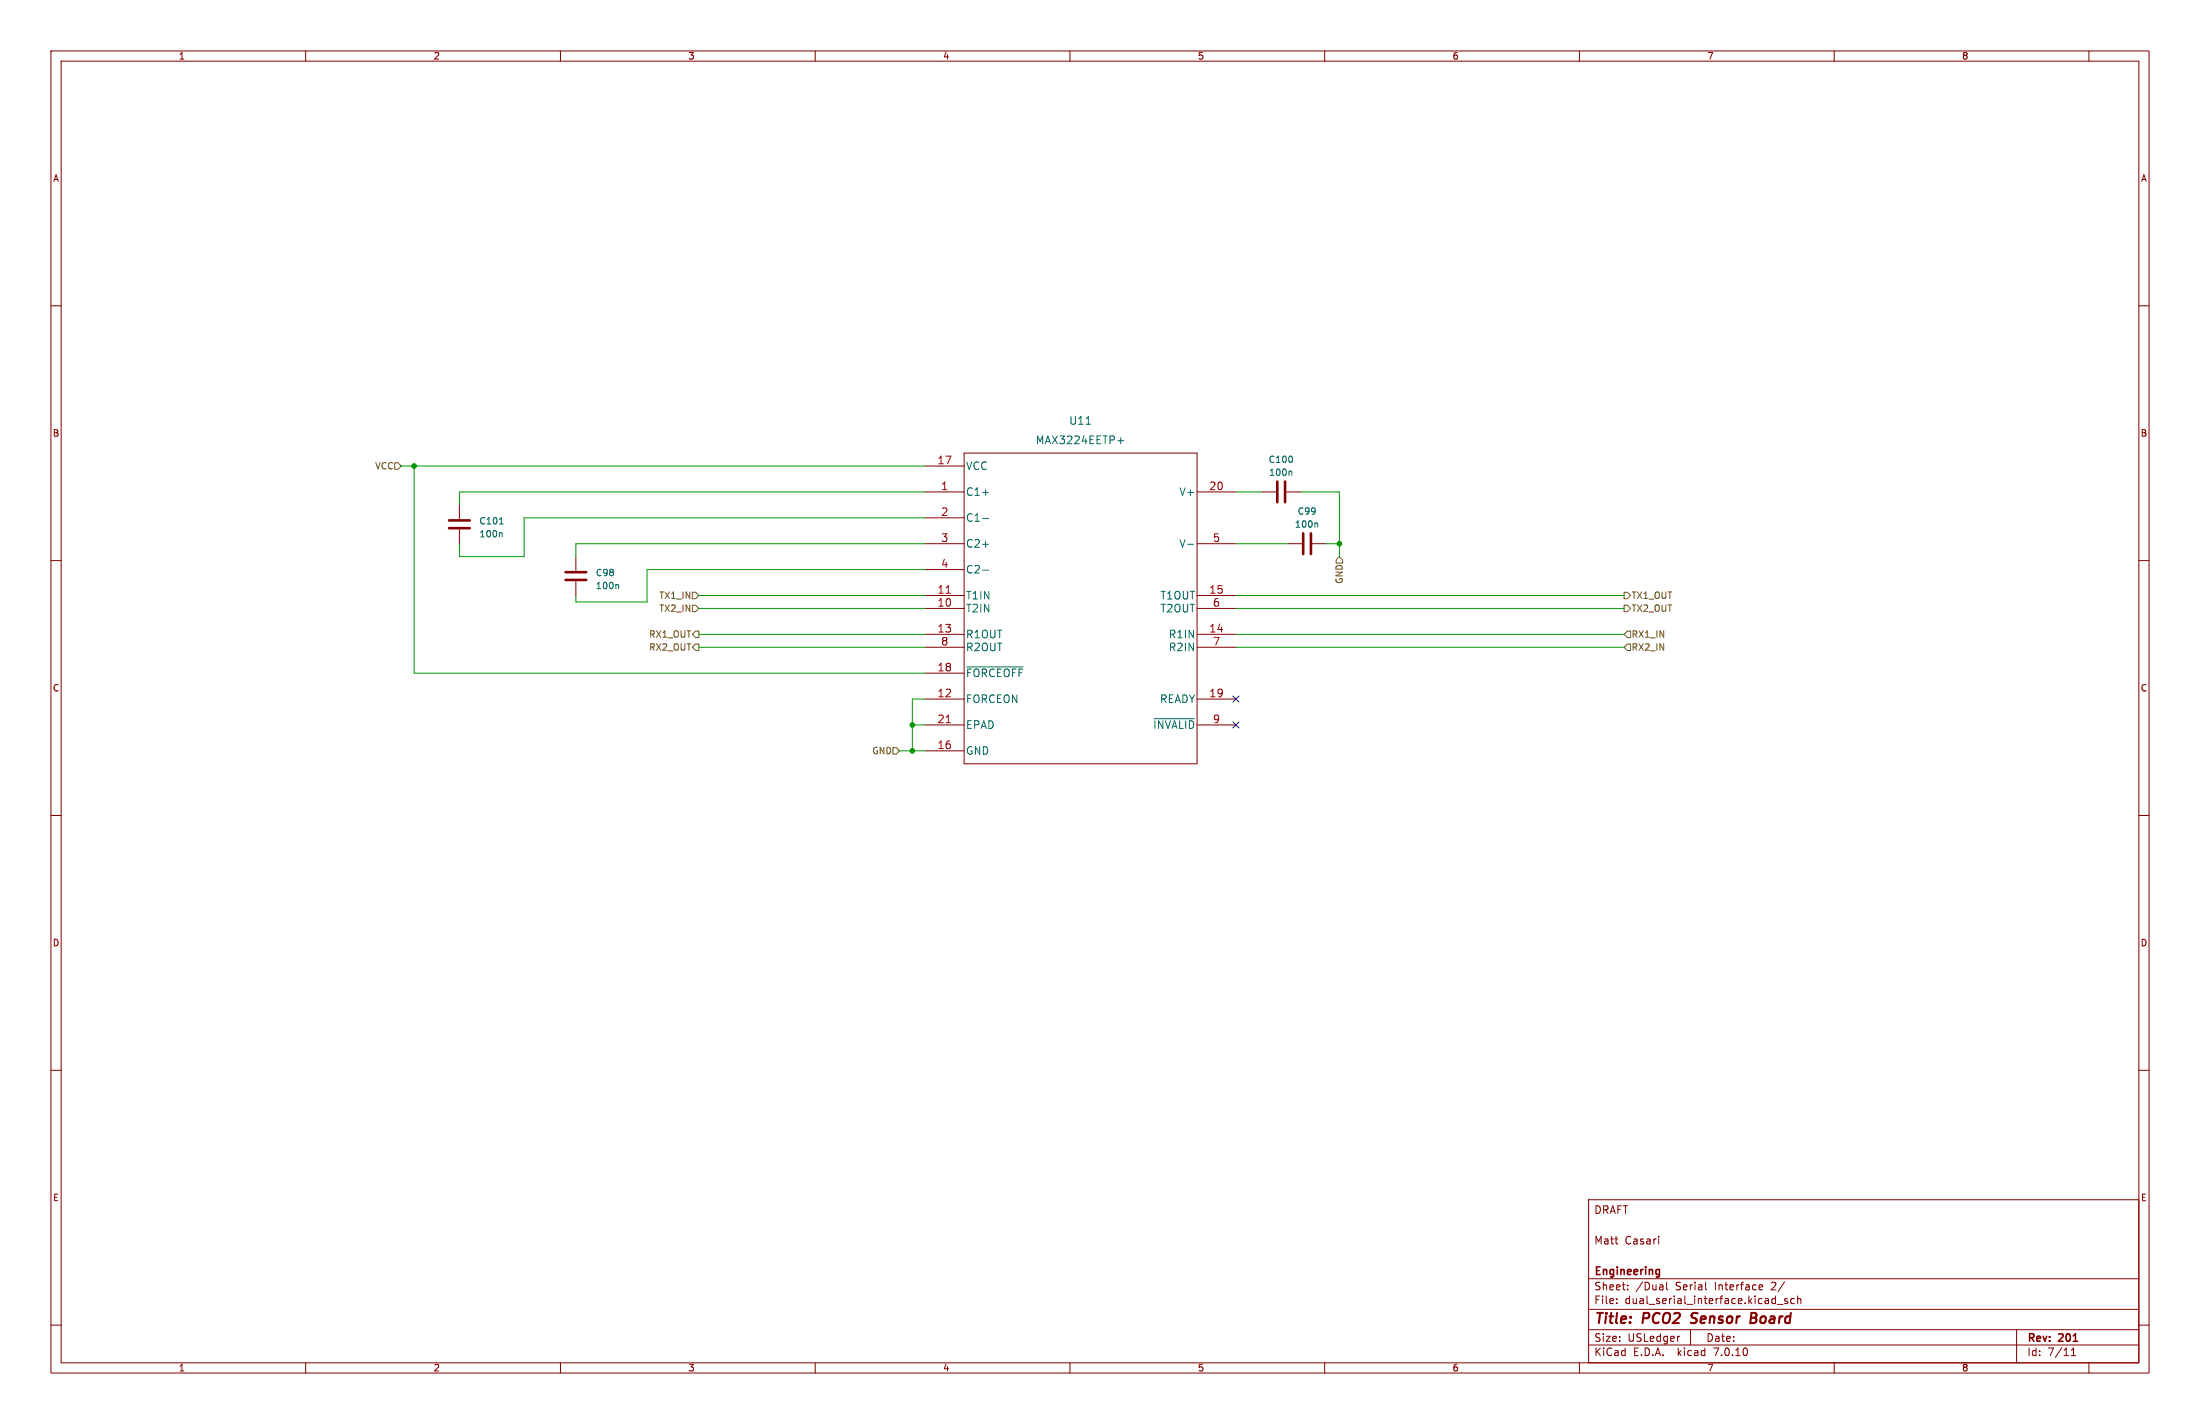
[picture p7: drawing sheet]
<svg xmlns="http://www.w3.org/2000/svg" width="432mm" height="279mm" viewBox="0 0 432 279" stroke-linecap="round" stroke-linejoin="round" font-family="sans-serif">
<g fill="none" stroke="#840000" stroke-width=".2">
<path d="M10 10h411.8v259.4h-411.8zM12 12h407.8v255.4h-407.8zM60 10v2M110 10v2M160 10v2M210 10v2M260 10v2M310 10v2M360 10v2M410 10v2M10 60h2M419.8 60h2"/>
<path d="M90.2 99.1v2.8M181.6 96.5h7.6M181.6 91.4h7.6M189.2 88.9h45.7v61h-45.7zM234.9 96.5h7.7M247.6 96.5h2.8M252.5 96.5h2.8M10 110h2M90.2 103.9v2.8M113 109.2v2.8M113 114v2.8M181.6 119.4h7.6"/>
<path d="M181.6 116.8h7.6M181.6 101.6h7.6M181.6 106.7h7.6M181.6 111.8h7.6M234.9 119.4h7.7M234.9 116.8h7.7M234.9 106.7h7.7M252.7 106.7h2.8M257.6 106.7h2.7M419.8 110h2M181.6 137.2h7.6M181.6 124.5h7.6"/>
<path d="M181.6 132.1h7.6M181.6 127h7.6M234.9 137.2h7.7M234.9 124.5h7.7M234.9 127h7.7M10 160h2M181.6 147.3h7.6M181.6 142.2h7.6M234.9 142.2h7.7M419.8 160h2M10 210h2M419.8 210h2"/>
<path d="M311.8 235.4h108v32h-108zM10 260h2M311.8 256.9h108M311.8 250.9h108M317.3 255.6v.2M317.3 254.9v.1M319.5 252.9v.2M319.5 252.2v.1M325.5 242.6v.1M325.5 243.1v1M327.1 251.6v1.3l.2 .2M334.8 253l.2 .1"/>
<path d="M345.5 252.1l.4 .1 .1 .2-.7 .2M345.9 253l-.4 .1M348.8 255.9h1.2M350.8 254.9l-.3-.1-.2 .2v.2l.5 .2v.3h-.5M352.2 254.9l-.4-.1-.3 .3 .1 .6h.6M352.8 254.9l.2-.1 .4 .1 .1 .9M352.8 254.3v1.5M419.8 260h2M60 267.4v2M110 267.4v2M160 267.4v2M210 267.4v2"/>
<path d="M260 267.4v2M310 267.4v2M311.8 263.9h108M311.8 260.9h108M329.5 262.2h.2M331.8 260.9v3M360 267.4v2M395.8 260.9v6.5M406.5 266h.9M406.5 264.9l.5-.4v1.5M410 267.4v2"/>
</g>
<path d="M331.8 259.5l.3 .1M332.1 257.8v.6M343.7 258.6h.6M344.3 258.6l.3 .1M344.4 257.6h-.6l-.3 2 1-.1M344.5 258.5l-.2 .1" fill="none" stroke="#840000" stroke-width=".4"/>
<path d="M325.3 249.1h.4M325.7 249.1v1.2l-.3 .3M325.7 250l-.4 .1" fill="none" stroke="#840000" stroke-width=".3"/>
<path d="M250.7 94.5v4.1M252.2 94.5v4.1M88.1 102.1h4.1M88.1 103.6h4.1M111 112.3h4.1M111 113.8h4.1M255.8 104.6v4.1M257.3 104.6v4.1" fill="none" stroke="#840000" stroke-width=".51"/>
<g fill="none" stroke="#006464" stroke-width=".2">
<path d="M213.2 83.2h.8M219.4 86.5h1.1M220 85.9v1.2M253.4 92.4l.1 .2v.7M98 102.8h.7M98.4 104.5l.2 .2v.7M121.2 114.7l.2 .1v.7M192.9 101.7h1.1M192.9 111.9h1.1M233.1 106.8h1.1M258.4 102.6l.2 .2v.6M189.7 130.9h11.1"/>
<path d="M226.5 141h7.9"/>
</g>
<path d="M185.7 116.4h.9M185.7 141.8h.9" fill="none" stroke="#a90000" stroke-width=".2"/>
<path d="M77.5 90.8h.6l.6 .6-.6 .7h-.6zM135.9 116.2h.6l.7 .6-.7 .7h-.6zM135.9 118.7h.6l.7 .7-.7 .6h-.6zM262.9 109.2l.6 .7v.6h-1.2v-.6zM318.8 118.7h.6l.6 .7-.6 .6h-.6zM318.8 116.2h.6l.6 .6-.6 .7h-.6zM136.5 123.8h.7v1.3h-.7l-.6-.6zM136.5 126.4h.7v1.2h-.7l-.6-.6zM319.4 126.4h.6v1.2h-.6l-.6-.6zM319.4 123.8h.6v1.3h-.6l-.6-.6zM175.3 146.7h.6l.6 .6-.6 .7h-.6z" fill="none" stroke="#725600" stroke-width=".2"/>
<g fill="none" stroke="#009600" stroke-width=".2">
<path d="M78.7 91.4h102.9M81.3 91.4v40.7h100.3M181.6 96.5h-91.4v2.6M242.6 96.5h5M255.3 96.5h7.6v12.7M137.2 116.8h44.4M137.2 119.4h44.4M181.6 111.8h-54.6v6.3h-14v-1.3M181.6 106.7h-68.6v2.5M181.6 101.6h-78.7v7.6h-12.7v-2.5M242.6 116.8h76.2M242.6 106.7h10.1"/>
<path d="M242.6 119.4h76.2M260.3 106.7h2.6M137.2 127h44.4M137.2 124.5h44.4M181.6 137.2h-2.5v10.1M242.6 127h76.2M242.6 124.5h76.2M176.5 147.3h5.1M179.1 142.2h2.5"/>
</g>
<path d="M242 136.6l1.2 1.2M243.2 136.6l-1.2 1.2M242 141.6l1.2 1.2M243.2 141.6l-1.2 1.2" fill="none" stroke="#000084" stroke-width=".2"/>
<g fill="#009600" stroke="#009600" stroke-width=".2">
<circle cx="81.3" cy="91.4" r=".46"/>
<circle cx="179.1" cy="142.2" r=".46"/>
<circle cx="179.1" cy="147.3" r=".46"/>
<circle cx="262.9" cy="106.7" r=".46"/>
</g>
<g font-size="2.8" fill="#840000">
<text x="312.8" y="260.3">Title:</text>
<text x="322.5" y="260.3">PCO2</text>
<text x="332.8" y="260.3">Sensor</text>
<text x="345.2" y="260.3">Board</text>
</g>
<g font-size="2.1" fill="#006464">
<text x="209.8" y="83.5">U11</text>
<text x="203.2" y="87.4">MAX3224EETP+</text>
<text x="189.5" y="92.4">VCC</text>
<text x="189.5" y="97.5">C1+</text>
<text x="231.4" y="97.5">V+</text>
<text x="189.5" y="102.6">C1-</text>
<text x="189.5" y="107.7">C2+</text>
<text x="231.4" y="107.7">V-</text>
<text x="189.5" y="112.7">C2-</text>
<text x="189.5" y="117.8">T1IN</text>
<text x="227.7" y="117.8">T1OUT</text>
<text x="189.5" y="120.4">T2IN</text>
<text x="189.5" y="125.4">R1OUT</text>
<text x="227.7" y="120.4">T2OUT</text>
<text x="229.3" y="125.4">R1IN</text>
<text x="189.5" y="128">R2OUT</text>
<text x="229.3" y="128">R2IN</text>
<text x="189.5" y="133.1">~{FORCEOFF}</text>
<text x="189.5" y="138.1">FORCEON</text>
<text x="189.5" y="143.2">EPAD</text>
<text x="226.3" y="143.2">~{INVALID}</text>
<text x="227.6" y="138.1">READY</text>
<text x="189.5" y="148.3">GND</text>
</g>
<g font-size="2.1" fill="#a90000">
<text x="183.9" y="91.2">17</text>
<text x="184.6" y="96.3">1</text>
<text x="184.6" y="101.3">2</text>
<text x="237.3" y="96.3">20</text>
<text x="184.6" y="106.4">3</text>
<text x="238" y="106.4">5</text>
<text x="184.6" y="111.5">4</text>
<text x="183.9" y="119.1">10</text>
<text x="183.9" y="116.6">11</text>
<text x="237.3" y="116.6">15</text>
<text x="238" y="119.1">6</text>
<text x="183.9" y="124.2">13</text>
<text x="237.3" y="124.2">14</text>
<text x="183.9" y="131.8">18</text>
<text x="184.6" y="126.7">8</text>
<text x="238" y="126.7">7</text>
<text x="183.9" y="136.9">12</text>
<text x="237.3" y="136.9">19</text>
<text x="183.9" y="142">21</text>
<text x="238" y="142">9</text>
<text x="183.9" y="147.1">16</text>
</g>
<g font-size="2.1" fill="#840000">
<text x="312.8" y="238.4">DRAFT</text>
<text x="312.8" y="244.4">Matt</text>
<text x="318.9" y="244.4">Casari</text>
<text x="312.8" y="250.6">Engineering</text>
<text x="312.8" y="256.1">File:</text>
<text x="312.8" y="253.4">Sheet:</text>
<text x="318.9" y="256.1">dual_serial_interface.kicad_sch</text>
<text x="321" y="253.4">/Dual</text>
<text x="328.9" y="253.4">Serial</text>
<text x="336.7" y="253.4">Interface</text>
<text x="347.9" y="253.4">2/</text>
<text x="312.8" y="263.5">Size:</text>
<text x="319.5" y="263.5">USLedger</text>
<text x="334.8" y="263.5">Date:</text>
<text x="397.8" y="263.7">Rev:</text>
<text x="404.2" y="263.7">201</text>
<text x="312.8" y="266.3">KiCad</text>
<text x="320.5" y="266.3">E.D.A.</text>
<text x="329.4" y="266.3">kicad</text>
<text x="336.6" y="266.3">7.0.10</text>
<text x="397.8" y="266.3">Id:</text>
<text x="401.9" y="266.3">7/11</text>
</g>
<g font-size="1.8" fill="#840000">
<text x="35" y="11.9">1</text>
<text x="85" y="11.9">2</text>
<text x="135" y="11.9">3</text>
<text x="185" y="11.9">4</text>
<text x="235" y="11.9">5</text>
<text x="285" y="11.9">6</text>
<text x="335" y="11.9">7</text>
<text x="385" y="11.9">8</text>
<text x="10.3" y="35.9">A</text>
<text x="420.1" y="35.9">A</text>
<text x="10.3" y="85.9">B</text>
<text x="420.1" y="85.9">B</text>
<text x="10.3" y="135.9">C</text>
<text x="420.1" y="135.9">C</text>
<text x="10.3" y="185.9">D</text>
<text x="420.1" y="185.9">D</text>
<text x="10.3" y="235.9">E</text>
<text x="420.1" y="235.9">E</text>
<text x="35" y="269.3">1</text>
<text x="85" y="269.3">2</text>
<text x="135" y="269.3">3</text>
<text x="185" y="269.3">4</text>
<text x="235" y="269.3">5</text>
<text x="285" y="269.3">6</text>
<text x="335" y="269.3">7</text>
<text x="385" y="269.3">8</text>
</g>
<g font-size="1.8" fill="#725600">
<text x="73.5" y="92.3">VCC</text>
<text x="129.3" y="117.7">TX1_IN</text>
<text x="263.8" y="114.7" transform="rotate(-90 263.8 114.7)">GND</text>
<text x="320.1" y="117.7">TX1_OUT</text>
<text x="127.3" y="125.3">RX1_OUT</text>
<text x="129.3" y="120.2">TX2_IN</text>
<text x="320.1" y="120.2">TX2_OUT</text>
<text x="320.1" y="125.3">RX1_IN</text>
<text x="127.3" y="127.9">RX2_OUT</text>
<text x="320.1" y="127.9">RX2_IN</text>
<text x="171.1" y="148.2">GND</text>
</g>
<g font-size="1.8" fill="#006464">
<text x="248.9" y="91">C100</text>
<text x="249" y="93.6">100n</text>
<text x="254.6" y="101.2">C99</text>
<text x="94" y="103.1">C101</text>
<text x="94" y="105.6">100n</text>
<text x="254.1" y="103.7">100n</text>
<text x="116.8" y="113.3">C98</text>
<text x="116.8" y="115.8">100n</text>
</g>
</svg>
